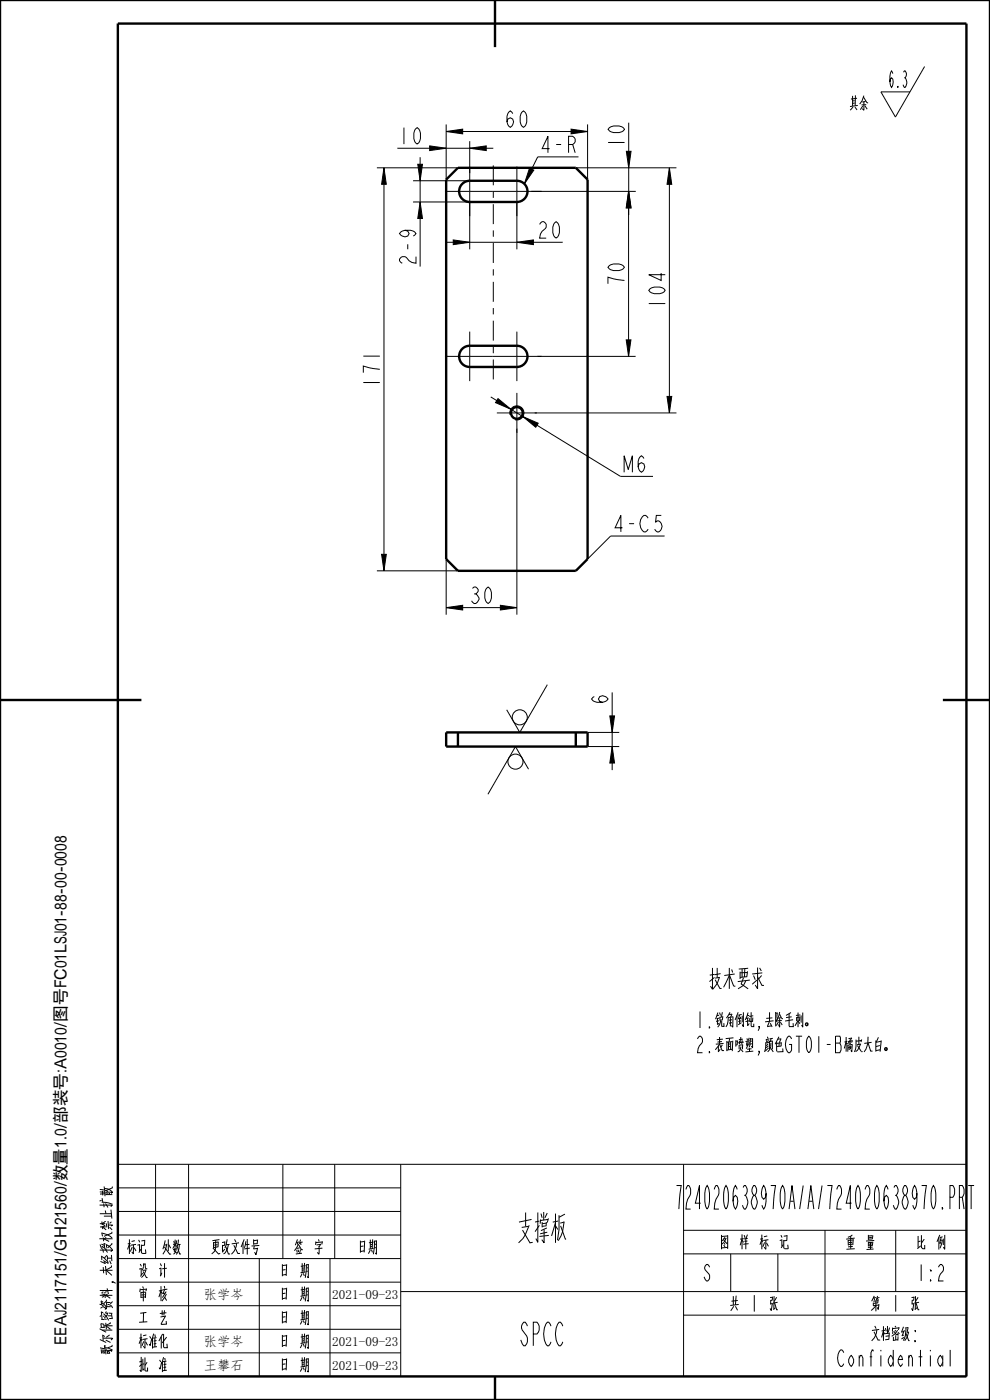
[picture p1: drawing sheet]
<svg xmlns="http://www.w3.org/2000/svg" width="210mm" height="297mm" viewBox="0 0 210 297" stroke-linecap="round" stroke-linejoin="round" font-family="sans-serif">
<g fill="#000">
<path d="M81.4 35.6l.5 3.5h-1zM88.6 34.8h1l-.5 3.5zM94.6 27.9l3.5-.5v1zM91.1 30.9l3.5 .5-3.5 .5zM99.6 31.4l3.5-.5v1zM112.3 35.6l.9 .5-2 2.9zM121.1 27.4l3.5 .5-3.5 .5zM132.9 32.1h1l-.5 3.5zM142 35.6l.5 3.5h-1zM89.1 42.8l.5 3.5h-1zM96.1 50.9l3.5 .5-3.5 .5zM109.6 51.4l3.5-.5v1z"/>
<path d="M133.3 40.6l.5 3.5h-1zM133.4 40.6l.5 3.5h-1zM132.8 72.1h1l-.5 3.5zM105.6 84.6l2.8 2.2-3.3-1.4zM110.9 88.4l3.3 1.4-.6 .8zM141.5 84.1h1l-.5 3.5zM80.9 117.6h1l-.5 3.5zM94.6 128.9l3.5-.5v1zM106.1 128.4l3.5 .5-3.5 .5zM129.9 158.4l.5 3.5h-1zM129.4 151.9h1l-.5 3.5z"/>
</g>
<g fill="none" stroke="#000" stroke-width=".21">
<path d="M186.9 19.5h6.1l-3.1 5.3zM196.1 14.1l-3.1 5.4M79.9 35.6h17.2M81.4 35.6l.5 3.5h-1zM81.4 35.6v85.5M84.3 31.4h20.3M87.6 38.3h12M88.6 34.8h1l-.5 3.5zM89.1 33.3v23.3M91.1 30.9l3.5 .5-3.5 .5zM94.6 27.9l3.5-.5v1zM94.6 26.4v11.7"/>
<path d="M94.6 27.9h30M99.6 31.4l3.5-.5v1zM99.6 29.9v6.8M112.3 35.6l.9 .5-2 2.9zM121.1 27.4l3.5 .5-3.5 .5zM122.1 35.6h21.4M122.7 33.3h-8.6l-2.9 5.7M124.6 26.4v11.7M132.9 32.1h1l-.5 3.5zM133.4 26v19.6M142 35.6l.5 3.5h-1zM142 35.6v52"/>
<path d="M87.6 42.8h12v10.1M89.1 42.8l.5 3.5h-1zM94.6 51.4h24.8M96.1 50.9l3.5 .5-3.5 .5zM109.6 51.4l3.5-.5v1zM109.6 42.8v10.1M112.7 40.6h22.2M133.3 40.6l.5 3.5h-1zM133.3 40.6v35M133.4 40.6l.5 3.5h-1zM114 75.6h20.8M132.8 72.1h1l-.5 3.5z"/>
<path d="M104.1 84.2l27.5 16.9h6.9M105.6 84.6l2.8 2.2-3.3-1.4zM108.2 88a1.5 1.5 0 0 1 1.3-1.9 1.5 1.5 0 0 1 1.6 1.6 1.5 1.5 0 0 1-1.8 1.3M109.6 90.9v39.5M110.9 88.4l3.3 1.4-.6 .8zM113.4 87.6h30.1M141.5 84.1h1l-.5 3.5zM80.9 117.6h1l-.5 3.5zM94.6 118.6v11.8M141 113.7h-11.5l-4.9 4.9M79.9 121.1h17.2M94.6 128.9l3.5-.5v1z"/>
<path d="M94.6 128.9h15M106.1 128.4l3.5 .5-3.5 .5zM116.1 145.2l-5.8 10.2-2.8-4.8M124.6 158.4h6.8M124.6 155.4h6.8M129.4 151.9h1l-.5 3.5zM129.9 158.4l.5 3.5h-1zM129.9 146.9v16.5M112.1 163.2l-2.8-4.8-5.8 10.1M25 247h180v45h-180zM25 257h60M25 252h60"/>
<path d="M33 247v20M40 247v45M60 247v20M71 247v20M85 247v45M143.5 251.5h1l-.5 5M145 247v45M145.5 252.3l.4-.8h.2a2.31 2.31 0 0 1-.2 2.9l-.4 2.1h1M203.5 254h.6a2.08 2.08 0 0 0 0-2.5h-.6v5M204.1 254l.4 2.5M205.4 251.5h1.2M206 251.5v5"/>
<path d="M25 277h60M25 272h60M25 267h60M25 262h60M55 267v25M70 267v25M85 274h120M145 279h60M145 266h60M145 261h60M155 266v8M165 266v8"/>
<path d="M175 261v31M190 261v13M25 287h60M25 282h60M179 287l-.4-.6a.98 .98 0 0 0-.8 .8 2.6 2.6 0 0 0 .5 2.7h.3l.4-.6M201.6 286.4v3.5"/>
<circle cx="110.3" cy="152.2" r="1.6"/>
<circle cx="109.3" cy="161.6" r="1.6"/>
</g>
<path d="M0 0h210v297h-210zM25 5h180v287h-180zM105 0v10M94.6 38.1l2.5-2.5h25l2.5 2.5v80.5l-2.5 2.5h-25l-2.5-2.5zM0 148.5h30M94.6 155.4h30v3h-30zM97.1 155.4v3M122.1 155.4v3M200 148.5h10M105 292v5" fill="none" stroke="#000" stroke-width=".51"/>
<!-- layer: 02___PRT_ALL_AXES -->
<g fill="none" stroke="#000" stroke-width=".21">
<path d="M99.6 35.3v10.5M104.6 35.1v4.2M109.6 35.3v10.5M94.4 40.6h20.5M104.6 40.6v1.4M104.6 43.3v4.2M104.6 48.9v1.3M104.6 51.6v4.2M104.6 57.1v1.4M104.6 59.8v4.2M94.4 75.6h20.5M99.6 70.3v10.5"/>
<path d="M104.6 65.4v1.3M104.6 68v4.3M104.6 73.6v1.3M104.6 76.3v4.2M109.6 70.3v10.5M105.4 87.6h8.5M109.6 83.3v8.5"/>
</g>
<g fill="none" stroke="#000" stroke-width=".51">
<path d="M98 39l1-.6 .6-.1h10a2.25 2.25 0 0 1 2.3 2.3 2.25 2.25 0 0 1-2.3 2.2h-10a2.25 2.25 0 0 1-2-1.3 2.25 2.25 0 0 1 .4-2.5zM98 74l1-.6 .6-.1h10a2.25 2.25 0 0 1 2.3 2.3 2.25 2.25 0 0 1-2.3 2.2h-10a2.25 2.25 0 0 1-2-1.3 2.25 2.25 0 0 1 .4-2.5z"/>
<circle cx="109.6" cy="87.6" r="1.25"/>
</g>
<text font-size="9.1" x="106.5" y="264">支撑板</text>
<g font-size="6.5">
<text x="146.5" y="210.1">技术要求</text>
<text x="149" y="256.5">724020638970A/A/724020638970.PRT</text>
<text x="110.9" y="285.5">SPCC</text>
</g>
<g font-size="4.6">
<text x="180.1" y="23.6">其余</text>
<text x="188.4" y="18.5">6.3</text>
<text x="106.8" y="27">60</text>
<text x="84.3" y="30.6">10</text>
<text x="115.1" y="32.4">4-R</text>
<text x="132.5" y="31.6" transform="rotate(-90 132.5 31.6)">10</text>
<text x="113.8" y="50.5">20</text>
<text x="88.2" y="56.6" transform="rotate(-90 88.2 56.6)">2- 9</text>
<text x="132.5" y="60.9" transform="rotate(-90 132.5 60.9)">70</text>
<text x="141.1" y="65.8" transform="rotate(-90 141.1 65.8)">104</text>
<text x="80.6" y="82.5" transform="rotate(-90 80.6 82.5)">171</text>
<text x="131.9" y="100.2">M6</text>
<text x="129.8" y="112.8">4-C 5</text>
<text x="99.3" y="128">30</text>
<text x="129" y="149.7" transform="rotate(-90 129 149.7)">6</text>
<text x="147.4" y="218.1">1.锐角倒钝,去除毛刺。</text>
<text x="147.4" y="223.3">2.表面喷塑,颜色GT01-B橘皮大白。</text>
<text x="25.6" y="266.2">标记</text>
<text x="33.1" y="266.2">处数</text>
<text x="41.5" y="266.2">更改文件号</text>
<text x="61.2" y="266.2">签 字</text>
<text x="74.6" y="266.2">日期</text>
<text x="150.6" y="265.2">图 样 标 记</text>
<text x="178.2" y="265.2">重 量</text>
<text x="193.2" y="265.2">比 例</text>
<text x="28.2" y="271.2">设 计</text>
<text x="58.2" y="271.2">日 期</text>
<text x="149.1" y="271.7">S</text>
<text x="194.9" y="271.7">1:2</text>
<text x="28.2" y="281.2">工 艺</text>
<text x="28.2" y="276.2">审 核</text>
<text x="58.2" y="281.2">日 期</text>
<text x="58.2" y="276.2">日 期</text>
<text x="154.3" y="278.2">共 1 张</text>
<text x="184.3" y="278.2">第 1 张</text>
<text x="27.4" y="286.2">标准化</text>
<text x="58.2" y="286.2">日 期</text>
<text x="182.3" y="284.6">文档密级:</text>
<text x="28.2" y="291.2">批 准</text>
<text x="58.2" y="291.2">日 期</text>
<text x="179.8" y="289.9">Confidential</text>
</g>
<text font-size="3.9" x="24" y="287.5" transform="rotate(-90 24 287.5)">歌尔保密资料,未经授权禁止扩散</text>
<text font-size="3.5" x="14.1" y="285.4" transform="rotate(-90 14.1 285.4)">EEAJ2117151/GH21560/数量1.0/部装号:A0010/图号FC01LSJ01-88-00-0008</text>
<g font-size="2.8">
<text x="43.3" y="275.6">张学岑</text>
<text x="70.4" y="275.6">2021-09-23</text>
<text x="43.3" y="285.6">张学岑</text>
<text x="70.4" y="285.6">2021-09-23</text>
<text x="43.3" y="290.6">王攀石</text>
<text x="70.4" y="290.6">2021-09-23</text>
</g>
</svg>
